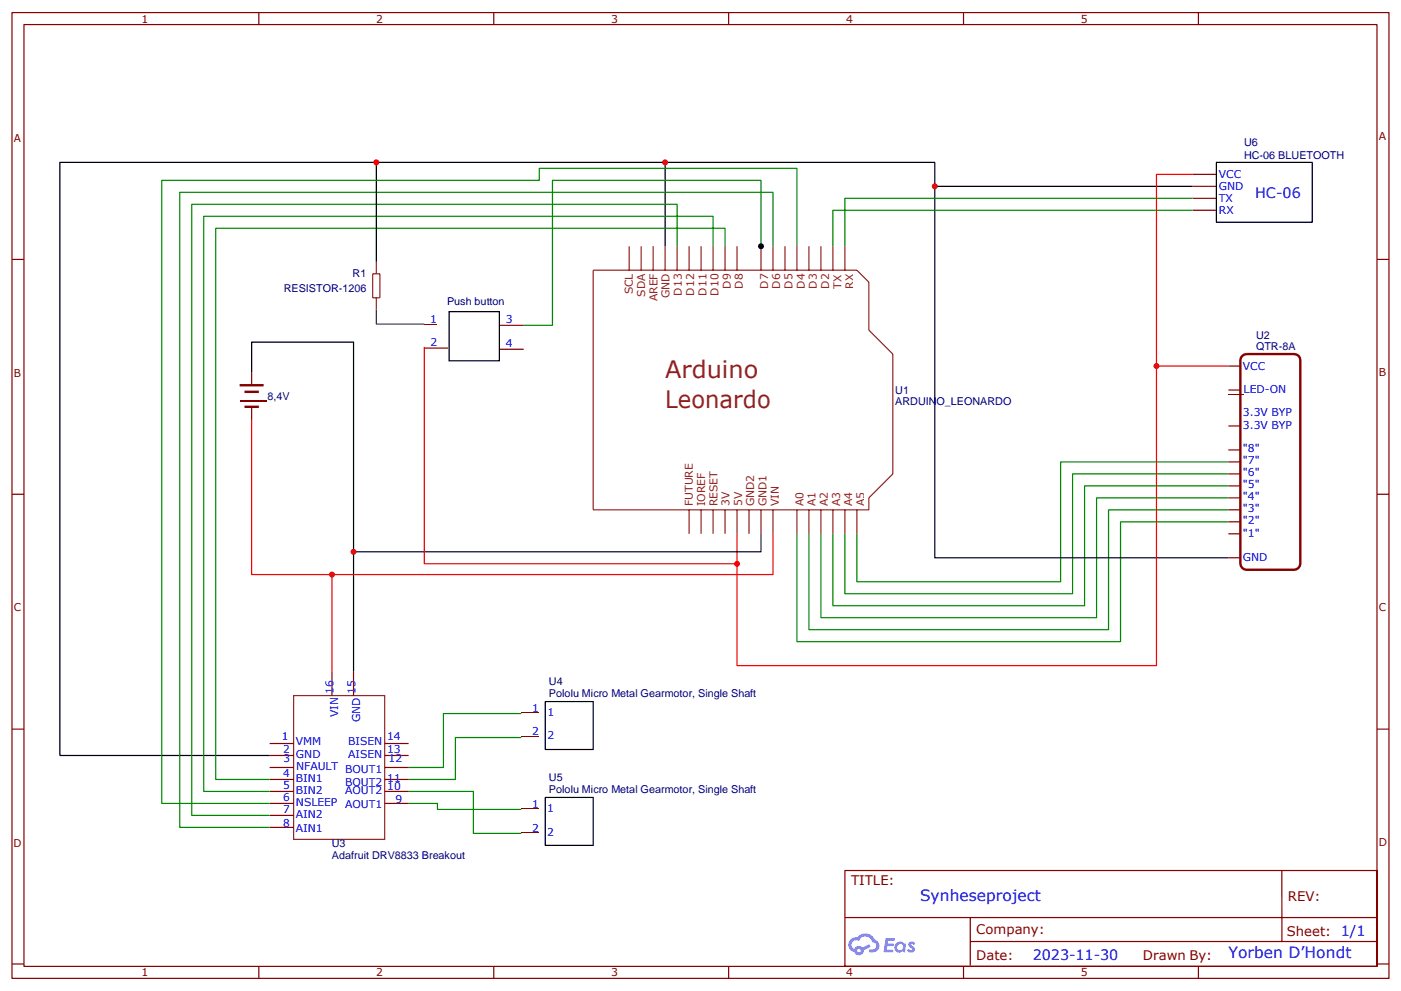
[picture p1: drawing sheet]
<svg xmlns="http://www.w3.org/2000/svg" width="412mm" height="292mm" viewBox="0 0 412 292" stroke-linecap="round" stroke-linejoin="round" font-family="sans-serif">
<g fill="none" stroke="#870000" stroke-width=".35">
<path d="M3.5 3.7h405.4v284.3h-405.4zM7.1 7.2h398.2v277.3h-398.2zM76.2 3.7v3.5M145.3 3.7v3.5M214.5 3.7v3.5M283.6 3.7v3.5M352.8 3.7v3.5M3.5 76.4h3.6M405.3 76.4h3.6M3.5 145.5h3.6M405.3 145.5h3.6M3.5 214.7h3.6"/>
<path d="M405.3 214.7h3.6M248.7 256.3h156.6v28.2h-156.6zM377.3 256.3v20.9M248.7 270.1h156.5M285.6 277.2h119.6M285.6 270.1v14.2M3.5 283.8h3.6M76.2 284.5v3.5M145.3 284.5v3.5M214.5 284.5v3.5M283.6 284.5v3.5M352.8 284.5v3.5"/>
<path d="M405.3 283.8h3.6"/>
</g>
<g fill="#5487ff">
<path d="M260.7 276.2l-.6 4.2h2.7l.1-.2-.1-.6h-1.8l.2-1.1 1.9-.1-.1-.6h-1.7l.1-.9h1.9l.1-.5-.1-.2zM267.5 277.6a1.56 1.56 0 0 0 1.1 1.8 .55 .55 0 0 1-.6 .4 .55 .55 0 0 1-.5-.5l-.5 .6a1.15 1.15 0 0 0 1.5 .5 1.15 1.15 0 0 0 .6-1.5l-.9-.9 .4-.1 .4 .4 .4-.6a1.24 1.24 0 0 0-1.9-.1z" fill-rule="evenodd"/>
<path d="M250.4 276.6a2.17 2.17 0 0 0 1.1 3.7 1.44 1.44 0 0 0 1.6 .9 1.44 1.44 0 0 0 1.2-1.4l2-1.1-.5-.7-1.9 1-.5-.4v1.3a.56 .56 0 0 1-.7 .6 .56 .56 0 0 1-.3-.9 .56 .56 0 0 1 .9 .1l.1 .2v-1.3l-.6-.1a1.4 1.4 0 0 0-1.3 .9 1.38 1.38 0 0 1-.7-1.9 1.38 1.38 0 0 1 2-.5 2.12 2.12 0 0 1 2.2-1.3 2.12 2.12 0 0 1 1.9 1.7 1.07 1.07 0 0 1 1.1 1 1.07 1.07 0 0 1-1 1.1h-1l-.2 .7a1.98 1.98 0 0 0 2.8-.8 1.98 1.98 0 0 0-1.1-2.8 3.1 3.1 0 0 0-5.2-.6l-1.1 .1zM263.8 277.7a1.49 1.49 0 0 0-.3 2.1 1.49 1.49 0 0 0 2.2 .3l.7 .3 .3-2.3-.2-.3h-.4l-.2-.3v1a1 1 0 0 1-.8 1.3 1 1 0 0 1-1.1-1.1 1 1 0 0 1 1.3-.8l.6 .6v-1l-.4-.2h-.9z" fill-rule="evenodd"/>
</g>
<g fill="none" stroke="#8c2323" stroke-width=".35">
<path d="M110.8 77.1v3.5M174.6 79.6h77.6l3.6 3.5v14.1l7 7v35.3l-7 7.1v3.5h-81.2zM185.2 72.5v7.1M188.7 72.5v7.1M192.3 72.5v7.1M195.8 72.5v7.1M199.3 72.5v7.1M202.8 72.5v7.1M206.4 72.5v7.1M209.9 72.5v7.1M213.4 72.5v7.1M217 72.5v7.1"/>
<path d="M224 72.5v7.1M227.5 72.5v7.1M231.1 72.5v7.1M234.6 72.5v7.1M238.1 72.5v7.1M241.7 72.5v7.1M245.2 72.5v7.1M248.7 72.5v7.1M109.7 80.6h2.1v7.1h-2.1zM110.8 87.7v3.5M202.8 150.1v7.1M206.4 150.1v7.1"/>
<path d="M209.9 150.1v7.1M213.4 150.1v7.1M217 150.1v7.1M220.5 150.1v7.1M224 150.1v7.1M227.5 150.1v7.1M234.6 150.1v7.1M238.1 150.1v7.1M241.7 150.1v7.1M245.2 150.1v7.1M248.7 150.1v7.1M252.2 150.1v7.1"/>
<path d="M86.4 204.8h26.8v42.3h-26.8z"/>
</g>
<path d="M70.6 113.4h7M72 115.4h4.2M72 119.8h4.2M365.7 104.8l1.2-.6h14.1a1.75 1.75 0 0 1 1.8 1.8v60a1.88 1.88 0 0 1-1.8 1.7h-14.1a1.88 1.88 0 0 1-1.8-1.7v-60z" fill="none" stroke="#870000" stroke-width=".71" stroke-linecap="butt"/>
<g fill="none" stroke="#870000" stroke-width=".35">
<path d="M351 58.4h7.1M351 54.9h7.1M351 51.3h7.1M351 61.9h7.1M147.1 95.8h7.1M74.1 109.5v3.6M124.9 102.5h7M147.1 102.8h7.1M361.6 107.8h3.5M361.6 114.8h3.5M74.1 120.1v3.5M361.6 139.5h3.5"/>
<path d="M361.6 136h3.5M361.6 132.5h3.5M361.6 125.4h3.5M361.6 157.2h3.5M361.6 153.6h3.5M361.6 150.1h3.5M361.6 146.6h3.5M361.6 143.1h3.5M361.6 164.2h3.5M97.7 197.7v7.1M104.1 197.7v7.1M79.4 218.9h7"/>
<path d="M113.2 218.9h7.1M79.4 222.4h7M79.4 226h7M79.4 229.5h7M79.4 233h7M79.4 236.5h7M113.2 222.4h7.1M113.2 226h7.1M113.2 229.5h7.1M113.2 233h7.1M113.2 236.5h7.1M79.4 240.1h7"/>
<path d="M79.4 243.6h7"/>
</g>
<g fill="none" stroke="#008700" stroke-width=".35">
<path d="M351 58.4h-102.3v14.1M199.3 72.5v-12.4h-142.9v180h23M209.9 72.5v-8.8h-149.9v169.3h19.4M213.4 72.5v-5.3h-149.9v162.3h15.9M224 72.8v-19.7h-61.4v42.7h-8.4M227.5 72.5v-15.9h-174.6v187h26.5M234.6 72.5v-22.9h-75.9v3.5h-111.1v183.4h31.8M351 61.9h-105.8v10.6M361.6 139.5h-45.9v35.3h-67v-17.6M361.6 136h-49.4v35.3h-60v-14.1M361.6 153.6h-31.8v35.3h-95.2v-31.7M361.6 150.1h-35.3v35.3h-88.2v-28.2"/>
<path d="M361.6 146.6h-38.8v35.3h-81.1v-24.7M361.6 143.1h-42.3v35.2h-74.1v-21.1M153.5 210.1h-23v15.9h-10.2M153.5 217.1h-19.4v12.4h-13.8M120.3 233h19v12.4h14.2M120.3 236.5h8.5v1.8h24.7"/>
</g>
<path d="M110.8 47.8v29.3M195.8 47.8h-178.2v174.6h61.8M275.2 54.9h75.8M358.1 47.8h28.2v17.6h-28.2zM195.8 72.5v-24.7h79.4v116.4h86.4M132.2 91.8h14.8v14.4h-14.8zM74.1 109.5v-8.8h30v97M224 157.2v5.3h-119.9M160.5 206.6h14.1v14.1h-14.1zM160.5 234.8h14.1v14.1h-14.1z" fill="none" stroke="#000" stroke-width=".35"/>
<path d="M351 51.3h-10.6v56.5M124.9 102.1v63.9h92.1M361.6 107.8h-21.2v88.2h-123.4v-38.8M74.1 123.6v45.6h153.4v-12M97.7 169.2v28.5" fill="none" stroke="#f00" stroke-width=".35"/>
<path d="M110.8 91.2v4.2h14.1" fill="none" stroke="#333" stroke-width=".35"/>
<path d="M96.8 169.2a.9 .9 0 0 0 1.8 0 .9 .9 0 0 0-1.8 0zM103.2 162.5a.9 .9 0 0 0 1.8 0 .9 .9 0 0 0-1.8 0zM194.9 47.8a.9 .9 0 0 0 1.8 0 .9 .9 0 0 0-1.8 0zM274.3 54.9a.88 .88 0 0 0 1.7 0 .88 .88 0 0 0-1.7 0zM339.6 107.8a.88 .88 0 0 0 1.7 0 .88 .88 0 0 0-1.7 0z" fill-rule="evenodd" fill="#c00"/>
<circle cx="224" cy="72.5" r=".88" fill="#000"/>
<path d="M109.9 47.8a.9 .9 0 0 0 1.8 0 .9 .9 0 0 0-1.8 0zM216.1 166a.88 .88 0 0 0 1.7 0 .88 .88 0 0 0-1.7 0z" fill-rule="evenodd" fill="#f00"/>
<path d="M70.6 117.8h7.8v.5h-7.8z" fill-rule="evenodd" fill="#870000"/>
<path d="M124.9 95.4h3.8M361.6 116.1h4.5M153.5 209.9h5.2M153.5 216.8h5.2M153.4 238.1h5.3M153.4 245.2h5.3" fill="none" stroke="#870000" stroke-width=".29"/>
<g font-size="7.1" fill="#8d2222">
<text x="195.8" y="111.3">Arduino</text>
<text x="195.8" y="120.1">Leonardo</text>
</g>
<g font-size="4.6" fill="#00f">
<text x="270.8" y="265.2">Synheseproject</text>
<text x="361.6" y="282.2">Yorben D’Hondt</text>
</g>
<g font-size="4.2" fill="#00f">
<text x="369.5" y="58.3">HC-06</text>
<text x="304" y="282.7">2023-11-30</text>
</g>
<g font-size="3.9" fill="#870000">
<text x="250.5" y="260.7">TITLE:</text>
<text x="379.1" y="265.4">REV:</text>
<text x="287.4" y="274.9">Company:</text>
<text x="378.8" y="275.5">Sheet: 1/1</text>
<text x="287.4" y="282.5">Date:</text>
<text x="336.5" y="282.7">Drawn By:</text>
</g>
<g font-size="3.2" fill="#870000">
<text x="41.6" y="6.7">1</text>
<text x="110.8" y="6.7">2</text>
<text x="179.9" y="6.7">3</text>
<text x="249.1" y="6.7">4</text>
<text x="318.2" y="6.7">5</text>
<text x="4.1" y="41.8">A</text>
<text x="405.9" y="41.1">A</text>
<text x="4.1" y="110.9">B</text>
<text x="405.9" y="110.8">B</text>
<text x="4.1" y="179.9">C</text>
<text x="405.9" y="179.9">C</text>
<text x="4" y="249.5">D</text>
<text x="405.9" y="249">D</text>
<text x="41.6" y="287.3">1</text>
<text x="110.8" y="287.3">2</text>
<text x="179.9" y="287.3">3</text>
<text x="249.1" y="287.3">4</text>
<text x="318.2" y="287.3">5</text>
</g>
<g font-size="3.2" fill="#000080">
<text x="366.2" y="42.8">U6</text>
<text x="366.2" y="46.7">HC-06 BLUETOOTH</text>
<text x="103.8" y="81.7">R1</text>
<text x="83.5" y="85.9">RESISTOR-1206</text>
<text x="131.6" y="89.8">Push button</text>
<text x="369.7" y="99.7">U2</text>
<text x="369.7" y="103.2">QTR-8A</text>
<text x="78.7" y="117.7">8,4V</text>
<text x="263.5" y="115.9">U1</text>
<text x="263.5" y="119.1">ARDUINO_LEONARDO</text>
<text x="161.6" y="201.8">U4</text>
<text x="161.6" y="205.2">Pololu Micro Metal Gearmotor, Single Shaft</text>
<text x="161.6" y="230">U5</text>
<text x="161.6" y="233.4">Pololu Micro Metal Gearmotor, Single Shaft</text>
<text x="97.7" y="249.5">U3</text>
<text x="97.7" y="253">Adafruit DRV8833 Breakout</text>
</g>
<g font-size="3.2" fill="#00f">
<text x="358.8" y="52.4">VCC</text>
<text x="358.8" y="55.9">GND</text>
<text x="358.8" y="59.4">TX</text>
<text x="358.8" y="62.9">RX</text>
<text x="126.6" y="95.1">1</text>
<text x="148.9" y="95.2">3</text>
<text x="126.7" y="101.9">2</text>
<text x="148.9" y="102.1">4</text>
<text x="365.9" y="108.8">VCC</text>
<text x="366.1" y="115.7">LED-ON</text>
<text x="365.9" y="122.5">3.3V BYP</text>
<text x="365.9" y="126.2">3.3V BYP</text>
<text x="365.9" y="133.1">&quot;8&quot;</text>
<text x="365.9" y="136.7">&quot;7&quot;</text>
<text x="365.9" y="140.2">&quot;6&quot;</text>
<text x="365.9" y="143.7">&quot;5&quot;</text>
<text x="365.9" y="147.3">&quot;4&quot;</text>
<text x="365.9" y="150.8">&quot;3&quot;</text>
<text x="365.9" y="154.3">&quot;2&quot;</text>
<text x="365.9" y="158.2">&quot;1&quot;</text>
<text x="365.9" y="165.3">GND</text>
<text x="98.1" y="204.3" transform="rotate(-90 98.1 204.3)">16</text>
<text x="104.6" y="204.3" transform="rotate(-90 104.6 204.3)">15</text>
<text x="156.7" y="209.5">1</text>
<text x="99.5" y="211.2" transform="rotate(-90 99.5 211.2)">VIN</text>
<text x="106" y="212.6" transform="rotate(-90 106 212.6)">GND</text>
<text x="161.1" y="210.7">1</text>
<text x="83" y="218">1</text>
<text x="83.4" y="221.7">2</text>
<text x="87.1" y="219.4">VMM</text>
<text x="102.5" y="219.4">BISEN</text>
<text x="113.9" y="218">14</text>
<text x="113.9" y="221.7">13</text>
<text x="156.7" y="216.4">2</text>
<text x="161.1" y="217.6">2</text>
<text x="83.4" y="224.2">3</text>
<text x="87.1" y="223.1">GND</text>
<text x="87.2" y="226.7">NFAULT</text>
<text x="101.6" y="227.5">BOUT1</text>
<text x="102.5" y="223.1">AISEN</text>
<text x="114.3" y="224.2">12</text>
<text x="83.4" y="228.8">4</text>
<text x="83.4" y="232.3">5</text>
<text x="87.1" y="230.2">BIN1</text>
<text x="87.1" y="233.7">BIN2</text>
<text x="101.6" y="231.5">BOUT2</text>
<text x="101.6" y="233.9">AOUT2</text>
<text x="114" y="230.1">11</text>
<text x="114" y="232.5">10</text>
<text x="83.4" y="235.8">6</text>
<text x="83.4" y="239.3">7</text>
<text x="87.1" y="237.2">NSLEEP</text>
<text x="101.6" y="237.9">AOUT1</text>
<text x="116.4" y="236.5">9</text>
<text x="156.7" y="237.7">1</text>
<text x="161.1" y="239">1</text>
<text x="83.4" y="243.5">8</text>
<text x="87.1" y="240.7">AIN2</text>
<text x="87.1" y="244.9">AIN1</text>
<text x="156.7" y="244.8">2</text>
<text x="161.1" y="246">2</text>
</g>
<g font-size="3.2" fill="#8d2222">
<text x="186.3" y="86.7" transform="rotate(-90 186.3 86.7)">SCL</text>
<text x="189.9" y="87.3" transform="rotate(-90 189.9 87.3)">SDA</text>
<text x="193.5" y="88.7" transform="rotate(-90 193.5 88.7)">AREF</text>
<text x="197.1" y="87.8" transform="rotate(-90 197.1 87.8)">GND</text>
<text x="200.7" y="87.1" transform="rotate(-90 200.7 87.1)">D13</text>
<text x="204.3" y="87.1" transform="rotate(-90 204.3 87.1)">D12</text>
<text x="207.9" y="87.1" transform="rotate(-90 207.9 87.1)">D11</text>
<text x="211.5" y="87.1" transform="rotate(-90 211.5 87.1)">D10</text>
<text x="215.1" y="85" transform="rotate(-90 215.1 85)">D9</text>
<text x="218.7" y="85" transform="rotate(-90 218.7 85)">D8</text>
<text x="226.1" y="85" transform="rotate(-90 226.1 85)">D7</text>
<text x="229.7" y="85" transform="rotate(-90 229.7 85)">D6</text>
<text x="233.3" y="85" transform="rotate(-90 233.3 85)">D5</text>
<text x="236.9" y="85" transform="rotate(-90 236.9 85)">D4</text>
<text x="240.5" y="85" transform="rotate(-90 240.5 85)">D3</text>
<text x="244.1" y="85" transform="rotate(-90 244.1 85)">D2</text>
<text x="247.7" y="85" transform="rotate(-90 247.7 85)">TX</text>
<text x="251.2" y="85" transform="rotate(-90 251.2 85)">RX</text>
<text x="204" y="149" transform="rotate(-90 204 149)">FUTURE</text>
<text x="207.6" y="149" transform="rotate(-90 207.6 149)">IOREF</text>
<text x="211.2" y="149" transform="rotate(-90 211.2 149)">RESET</text>
<text x="214.8" y="149" transform="rotate(-90 214.8 149)">3V</text>
<text x="218.4" y="149" transform="rotate(-90 218.4 149)">5V</text>
<text x="222" y="149" transform="rotate(-90 222 149)">GND2</text>
<text x="225.6" y="149" transform="rotate(-90 225.6 149)">GND1</text>
<text x="229.2" y="149" transform="rotate(-90 229.2 149)">VIN</text>
<text x="236.5" y="149" transform="rotate(-90 236.5 149)">A0</text>
<text x="240.1" y="149" transform="rotate(-90 240.1 149)">A1</text>
<text x="243.7" y="149" transform="rotate(-90 243.7 149)">A2</text>
<text x="247.3" y="149" transform="rotate(-90 247.3 149)">A3</text>
<text x="250.8" y="149" transform="rotate(-90 250.8 149)">A4</text>
<text x="254.4" y="149" transform="rotate(-90 254.4 149)">A5</text>
</g>
</svg>
